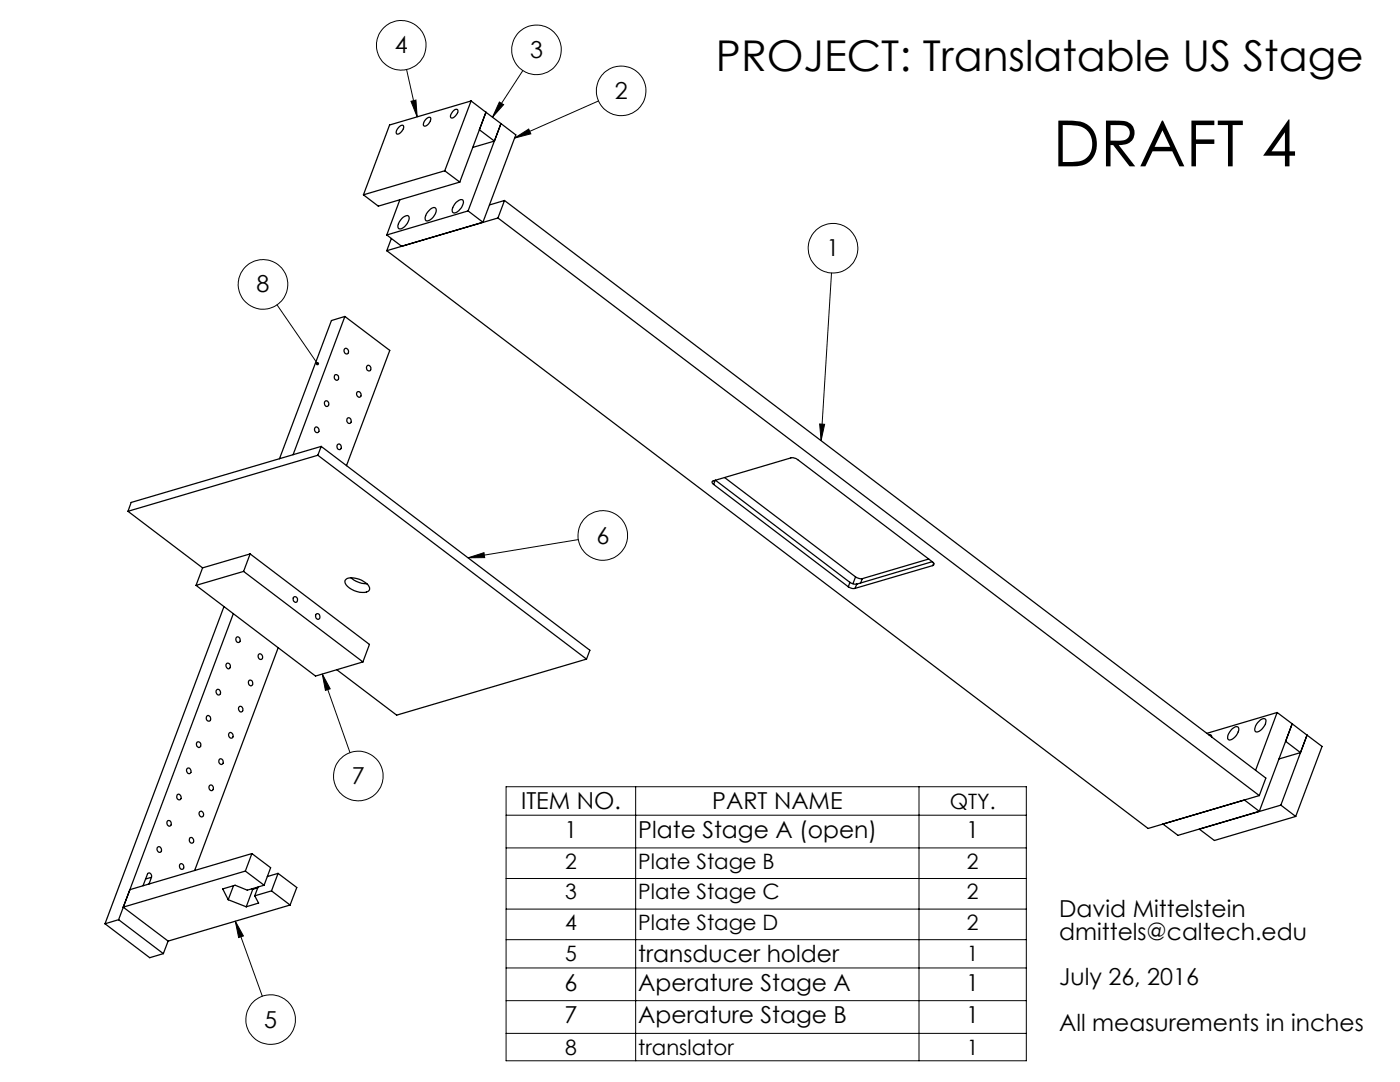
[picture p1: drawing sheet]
<svg xmlns="http://www.w3.org/2000/svg" width="279mm" height="216mm" viewBox="0 0 279 216" stroke-linecap="round" stroke-linejoin="round" font-family="sans-serif">
<g fill="none" stroke="#000" stroke-width=".2">
<path d="M81.1 13.9l2.2 9.4M104.4 14.1l-6.1 9.3M82 20.2l1-.2 .3 3.3zM99.7 20.4l.8 .5-2.2 2.5zM102.7 27.6l2.8-1.8 .4 .9zM119.5 20.1l-16.8 7.5M165.9 54.5l-2 33.4M55.3 60.8l8.1 11.8M163.6 84.6l1 .1-.7 3.2zM93.4 111.3l3.2-1 .1 1zM115.4 107.7l-22 3.6M64.3 134.5l5.5 15.7"/>
<path d="M64.3 134.5l1.6 2.9-1 .4zM101 157h103.8v54.7h-103.8zM126.9 157v54.7M183.4 157v54.7M101 169.2h103.8M101 175.3h103.8M101 162.7h103.8M47 183.8l5.4 15M47 183.8l1.6 3-1 .3zM101 181.4h103.8M101 187.5h103.8M101 193.1h103.8"/>
<path d="M101 199.7h103.8M101 206.2h103.8"/>
<circle cx="80.1" cy="9.1" r="4.9"/>
<circle cx="107.1" cy="9.9" r="4.9"/>
<circle cx="124" cy="18.1" r="4.9"/>
<circle cx="52.5" cy="56.8" r="4.9"/>
<circle cx="166.2" cy="49.5" r="5"/>
<circle cx="120.3" cy="106.8" r="4.9"/>
<circle cx="71.5" cy="154.8" r="5"/>
<circle cx="54" cy="203.4" r="5"/>
</g>
<path d="M63.2 72.2a.35 .35 0 0 0-.1 .5 .35 .35 0 0 0 .4 .1l-.1-.2 .1 .2a.35 .35 0 0 0 .1-.4 .35 .35 0 0 0-.4-.2zM93.4 111.3l3.2-1 .1 1zM82 20.2l1-.2 .3 3.3zM163.6 84.6l1 .1-.7 3.2zM102.7 27.6l2.8-1.8 .4 .9zM99.7 20.4l.8 .5-2.2 2.5zM47 183.8l1.6 3-1 .3zM64.3 134.5l1.6 2.9-1 .4z" fill="#000"/>
<g fill="none" stroke="#000" stroke-width=".25">
<path d="M79.8 25.2l.6-.2a1.37 1.37 0 0 1-1.2 1.7 1.19 1.19 0 0 1 .6-1.5zM79.8 39.9l-2.6 7M85.2 23.6l.7-.2a1.36 1.36 0 0 1-1.3 1.7 1.27 1.27 0 0 1 .6-1.5zM88.8 34.1l3 2.2M88.8 34.1l-16.3 4.8M90.6 22l.2-.2h.5a1.26 1.26 0 0 1-.8 1.7h-.5a1.21 1.21 0 0 1 .6-1.5zM91.8 36.3l-16.3 4.8-3-2.2M94 20.1l-5.2 14M94 20.1l3 2.3M94 20.1l-16.2 4.8-5.3 14M95.7 25.9l3 2.3M97 22.4l-5.2 13.9"/>
<path d="M97 22.4l3 2.3M98.7 28.2l-4.4 1.2M100 24.7l-1.3 3.5M100 24.7l2.9 2.2-6.5 17.4M100 24.7l-6.6 17.4M77.2 50l151.9 115.3 22.2-6.6M78.1 47.6l-.9 2.4M80.2 43.6l.3-.3a.73 .73 0 0 1 1.1 0 2.45 2.45 0 0 1-1.8 2.4l-.2-.1a1.26 1.26 0 0 1 .3-1.7zM85.6 42a1.1 1.1 0 0 1 1.3-.5 2.1 2.1 0 0 1-1.4 2.5l-.2 .1a.5 .5 0 0 1-.5-.7l.3-.7zM91 40.4l.3-.3a.68 .68 0 0 1 1.2 0 2.45 2.45 0 0 1-1.8 2.4 .81 .81 0 0 1-.2-1.4zM93.4 42.1l3 2.2M93.4 42.1l-16.2 4.8"/>
<path d="M96.4 44.3l-16.2 4.8-3-2.2M99.4 43.5l-22.2 6.5M99.4 43.5l151.9 115.2M100.7 40l-3 .9M100.7 40l-1.3 3.5M100.7 40l151.9 115.3-1.3 3.4M66.8 74.8a.56 .56 0 0 1 .8 .4 .56 .56 0 0 1-.5 .7l-.4-.5zM68.8 69.6a.54 .54 0 0 1 .7 .3 .54 .54 0 0 1-.4 .7l-.4-.4zM68.8 63.1l-10.3 27.6M68.8 63.1l-2.7 .9-10.3 27.5M68.8 63.1l9 6.8-8.7 23M71.3 78.2a.56 .56 0 0 1 .7 .4 .56 .56 0 0 1-.4 .7l-.4-.5z"/>
<path d="M73.3 73a.54 .54 0 0 1 .7 .3 .54 .54 0 0 1-.4 .7 .67 .67 0 0 1-.3-1zM62.9 85.3a.54 .54 0 0 1 .7 .3 .54 .54 0 0 1-.4 .7l-.4-.4zM63.4 90.8l-37.9 11.2M63.4 90.8l53.7 40.7M64.1 89.1l-.7 1.7M64.1 89.1l53.6 40.7-.6 1.7M64.1 89.1l-37.9 11.2-.7 1.7M64.9 80.1a.51 .51 0 0 1 .7 .4 .51 .51 0 0 1-.6 .5l-.3-.6zM67.4 88.7a.53 .53 0 0 1 .7 .3 .53 .53 0 0 1-.4 .7l-.4-.4zM69.3 83.5a.54 .54 0 0 1 .8 .3 .54 .54 0 0 1-.5 .7l-.1-.1a.68 .68 0 0 1-.2-.9zM142.4 96.7a.36 .36 0 0 1-.3-.4 .36 .36 0 0 1 .2-.3l15.5-4.6 .5-.1 .6 .2 27.2 20.6a.39 .39 0 0 1 .3 .4 .39 .39 0 0 1-.2 .4M142.4 96.7l26.9 20.4"/>
<path d="M142.7 95.8l-.3 .9M142.8 95.8l26.8 20.4M144.6 95.3l26.1 19.8M25.5 102l14.9 11.3M39.1 116.8l23.9 18.1 9.4-2.8M40.4 113.3l-1.3 3.5M48.6 114l-9.5 2.8M48.6 114l23.8 18.1M49.9 110.5l-9.5 2.8M49.9 110.5l-1.3 3.5M49.9 110.5l23.8 18.1-1.3 3.5M58.6 119.1a.55 .55 0 0 1 .8 .4 .55 .55 0 0 1-.5 .7l-.4-.5z"/>
<path d="M69 115.6a3.8 3.8 0 0 1 4.1 .7 .98 .98 0 0 1 .3 1.7 4.1 4.1 0 0 1-4.5-1.6v-.6zM70 115.3a5 5 0 0 0 3.2 1.2M169.3 117.1l.7 .3h.6M169.6 116.2l.7 .3 .7 .1M169.6 116.2l-.3 .9M170.7 115.1l.8 .3 .6 .1M170.7 115.1l-.5 1.4M171 116.6l-.4 .8M172.1 115.5l-.3 .8M185.3 111.5l-13.2 4M186.1 112.1l-15.1 4.5M186.2 112.9l-15.6 4.5"/>
<path d="M186.3 112.4l-.1 .5M43.3 137.7a.54 .54 0 0 1 .7 .3 .54 .54 0 0 1-.4 .7l-.5-.5zM44.7 121l-23.7 63.3M45.2 132.4a.55 .55 0 0 1 .8 .4 .55 .55 0 0 1-.5 .7l-.4-.5zM46.6 122.4l-22.9 61.1M47.2 127.2a.53 .53 0 0 1 .7 .3 .53 .53 0 0 1-.4 .7l-.4-.4zM49.7 135.8a.55 .55 0 0 1 .7 .4 .55 .55 0 0 1-.4 .6l-.4-.4zM51.6 130.6a.54 .54 0 0 1 .8 .3 .54 .54 0 0 1-.4 .7l-.5-.4zM55.5 129.2l-16.7 44.5M63.1 122.5a.55 .55 0 0 1 .7 .4 .55 .55 0 0 1-.4 .7l-.4-.5zM117.1 131.5l-37.9 11.2-12-9.1M35.4 158.6a.54 .54 0 0 1 .7 .3 .54 .54 0 0 1-.4 .7 .65 .65 0 0 1-.3-1z"/>
<path d="M37.4 153.4a.54 .54 0 0 1 .7 .3 .54 .54 0 0 1-.4 .7l-.4-.5zM39.3 148.1a.55 .55 0 0 1 .8 .4 .55 .55 0 0 1-.5 .7l-.4-.5zM41.3 142.9a.53 .53 0 0 1 .7 .3 .53 .53 0 0 1-.4 .7 .62 .62 0 0 1-.3-1zM41.8 156.7a.54 .54 0 0 1 .8 .4 .54 .54 0 0 1-.5 .7l-.4-.5zM43.8 151.5a.55 .55 0 0 1 .7 .4 .55 .55 0 0 1-.4 .6l-.4-.4zM45.8 146.3a.54 .54 0 0 1 .7 .3 .54 .54 0 0 1-.4 .7l-.5-.4zM47.7 141a.54 .54 0 0 1 .8 .4 .54 .54 0 0 1-.5 .7l-.4-.5zM241.2 146.6a.42 .42 0 0 1 .5 .1 .42 .42 0 0 1 .1 .4M245.9 145.4a.88 .88 0 0 1 1.3-.2 2.32 2.32 0 0 1-1.9 2.5 1.04 1.04 0 0 1 .1-1.6zM251 144.1a1.14 1.14 0 0 1 1.6-.6 2.39 2.39 0 0 1-1.9 2.5 1.02 1.02 0 0 1 .1-1.5zM254.9 142.2l3 2.2M254.9 142.2l-4.3 11.5"/>
<path d="M254.9 142.2l-14.1 4.1M257.9 144.4l-1.3 3.5 2.9 2.3-4.3 1.2M257.9 144.4l2.9 2.3M257.9 144.4l-6.6 17.5-2.9-2.3M260.8 146.7l3 2.2-5.2 14M260.8 146.7l-5.2 14M30.2 175a.5 .5 0 0 0-.1-.7 .5 .5 0 0 0-.7 .1l-.9 2.3M30.2 175l-.5 1.4M30.2 175l-1.2 .4M31.5 169.1a.54 .54 0 0 1 .7 .3 .54 .54 0 0 1-.4 .7l-.4-.4zM33.4 163.8a.55 .55 0 0 1 .8 .4 .55 .55 0 0 1-.5 .7l-.4-.5zM35.9 172.4a.53 .53 0 0 1 .8 .4 .53 .53 0 0 1-.5 .7l-.4-.5z"/>
<path d="M37.9 167.2a.56 .56 0 0 1 .7 .3 .56 .56 0 0 1-.4 .7l-.4-.4zM39.9 162a.56 .56 0 0 1 .7 .3 .56 .56 0 0 1-.4 .7l-.4-.4zM45.5 179.5l3.6 1.4M46.6 176.7l-1.1 2.8M49 173.8l3.7 2.8M49 173.8l-24.4 7.2M50.2 177.3l.2 .1M50.3 170.3l-1.3 3.5M50.3 170.3l3.7 2.8-1.3 3.5M50.3 170.3l-24.4 7.2-1.3 3.5M50.4 177.4l-1.3 3.5M50.8 178.8l.8 1.4-2.5 .7"/>
<path d="M51.4 177.2l-1 .2M51.5 177l-.7 1.8M52.7 176.6l-3.3 1-2.5-1-2.5 .8 1.1 2.1M54.2 177.8l-3.4 1M54.2 177.8l3.7 2.8M55.5 174.3l-1.3 3.5M55.5 174.3l-2.2 .6M55.5 174.3l3.7 2.8-1.3 3.5M255.6 160.7l-20.5 6-3-2.3M255.6 160.7l3 2.2M258.6 162.9l-16.2 4.8-3-2.3M21 184.3l8.9 6.8 2.7-.8"/>
<path d="M23.7 183.5l-2.7 .8M23.7 183.5l8.9 6.8M24.6 181l8.9 6.8M33.5 187.8l-.9 2.5M57.9 180.6l-24.4 7.2"/>
</g>
<text font-size="12.7" x="210.1" y="33.2">DRAFT 4</text>
<text font-size="8.5" x="142.9" y="14.2">PROJECT: Translatable US Stage</text>
<g font-size="4.7">
<text x="78.8" y="10.7">4</text>
<text x="105.8" y="11.6">3</text>
<text x="122.7" y="19.7">2</text>
<text x="165" y="51.1">1</text>
<text x="51.2" y="58.4">8</text>
<text x="119" y="108.5">6</text>
<text x="70.2" y="156.5">7</text>
<text x="104" y="161.5">ITEM NO.</text>
<text x="142.1" y="161.5">PART NAME</text>
<text x="112.7" y="167.2">1</text>
<text x="127.4" y="167.2">Plate Stage A (open)</text>
<text x="192.8" y="167.2">1</text>
<text x="211.4" y="183">David Mittelstein</text>
<text x="127.4" y="192">transducer holder</text>
<text x="211.4" y="187.5">dmittels@caltech.edu</text>
<text x="112.7" y="197.6">6</text>
<text x="127.4" y="197.6">Aperature Stage A</text>
<text x="192.8" y="197.6">1</text>
<text x="211.4" y="196.6">July 26, 2016</text>
<text x="52.7" y="205.1">5</text>
<text x="112.7" y="204.2">7</text>
<text x="127.4" y="204.2">Aperature Stage B</text>
<text x="192.8" y="204.2">1</text>
<text x="211.4" y="205.6">All measurements in inches</text>
</g>
<g font-size="4.2">
<text x="189.6" y="161.3">QTY.</text>
<text x="112.8" y="173.4">2</text>
<text x="127.4" y="173.4">Plate Stage B</text>
<text x="193" y="173.4">2</text>
<text x="112.8" y="179.5">3</text>
<text x="127.4" y="179.5">Plate Stage C</text>
<text x="193" y="179.5">2</text>
<text x="112.8" y="185.6">4</text>
<text x="127.4" y="185.6">Plate Stage D</text>
<text x="193" y="185.6">2</text>
<text x="112.8" y="191.8">5</text>
<text x="193" y="191.8">1</text>
<text x="112.8" y="210.5">8</text>
<text x="127.4" y="210.5">translator</text>
<text x="193" y="210.5">1</text>
</g>
</svg>
